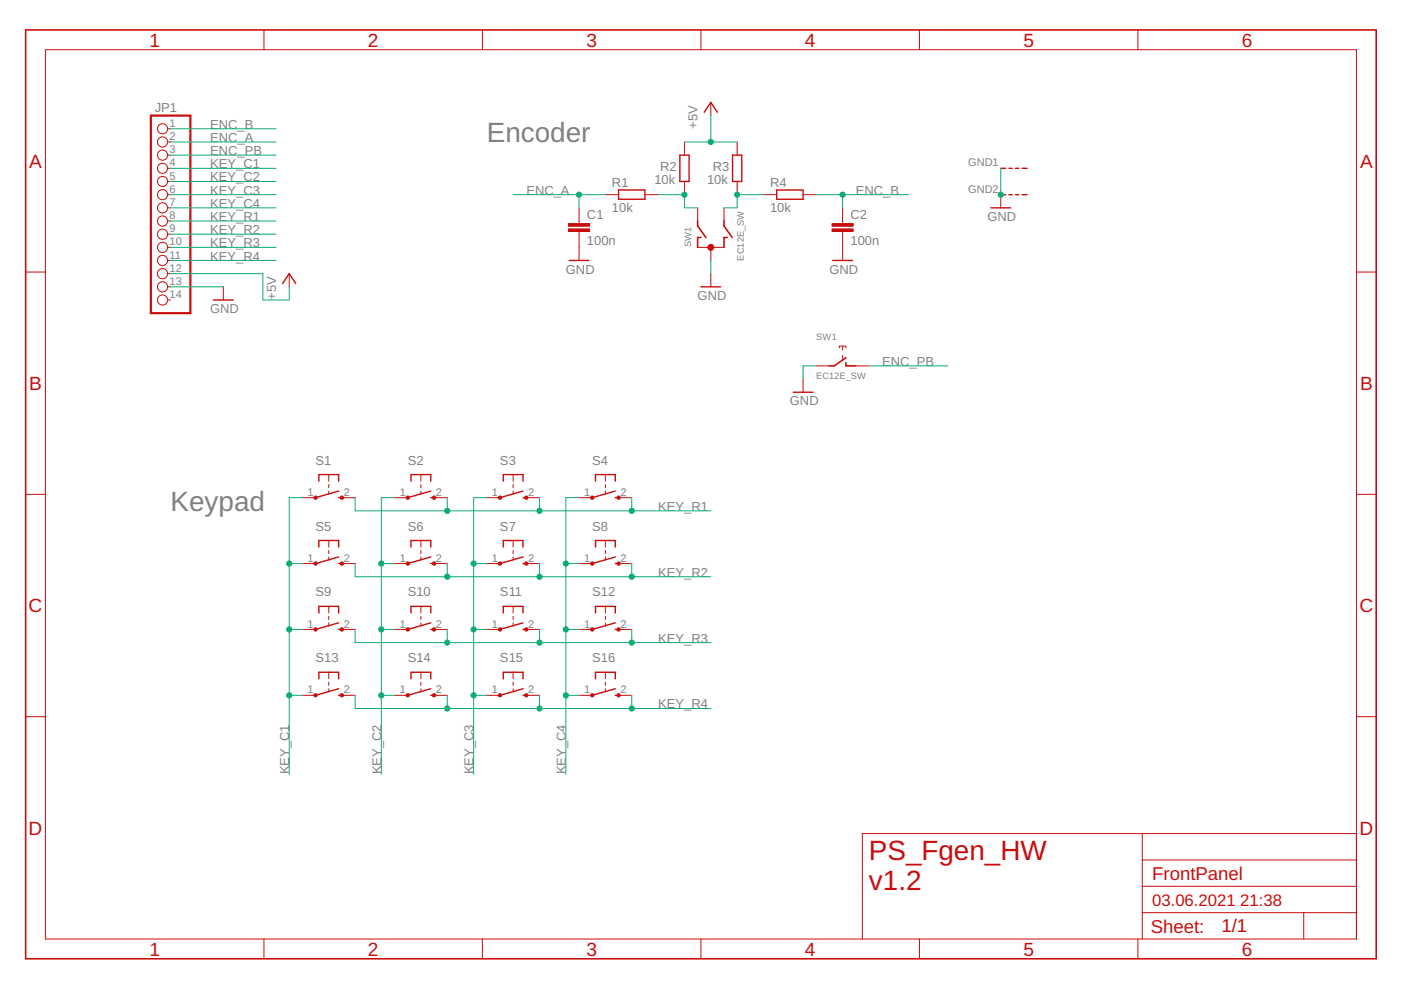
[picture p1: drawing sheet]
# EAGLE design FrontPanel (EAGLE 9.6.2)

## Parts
C1  100n  C-EUC0805  [C0805]
C2  100n  C-EUC0805  [C0805]
JP1  PINHD-1X14  [1X14]
R1  10k  R-EU_R0805  [R0805]
R2  10k  R-EU_R0805  [R0805]
R3  10k  R-EU_R0805  [R0805]
R4  10k  R-EU_R0805  [R0805]
S1  KURZHUBTASTER  [B3F-10XX]
S2  KURZHUBTASTER  [B3F-10XX]
S3  KURZHUBTASTER  [B3F-10XX]
S4  KURZHUBTASTER  [B3F-10XX]
S5  KURZHUBTASTER  [B3F-10XX]
S6  KURZHUBTASTER  [B3F-10XX]
S7  KURZHUBTASTER  [B3F-10XX]
S8  KURZHUBTASTER  [B3F-10XX]
S9  KURZHUBTASTER  [B3F-10XX]
S10  KURZHUBTASTER  [B3F-10XX]
S11  KURZHUBTASTER  [B3F-10XX]
S12  KURZHUBTASTER  [B3F-10XX]
S13  KURZHUBTASTER  [B3F-10XX]
S14  KURZHUBTASTER  [B3F-10XX]
S15  KURZHUBTASTER  [B3F-10XX]
S16  KURZHUBTASTER  [B3F-10XX]
SW1  EC12E_SW  [ALPS_EC12E_SW]

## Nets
+5V: JP1.12 R2.2 R3.2
ENC_A: C1.1 JP1.2 R1.1
ENC_B: C2.1 JP1.1 R4.2
ENC_PB: JP1.3 SW1.D
GND: C1.2 C2.2 JP1.13 SW1.C SW1.E SW1.GND1(G) SW1.GND2(G)
KEY_C1: JP1.4 S1.1(P) S5.1(P) S9.1(P) S13.1(P)
KEY_C2: JP1.5 S2.1(P) S6.1(P) S10.1(P) S14.1(P)
KEY_C3: JP1.6 S3.1(P) S7.1(P) S11.1(P) S15.1(P)
KEY_C4: JP1.7 S4.1(P) S8.1(P) S12.1(P) S16.1(P)
KEY_R1: JP1.8 S1.2(S) S2.2(S) S3.2(S) S4.2(S)
KEY_R2: JP1.9 S5.2(S) S6.2(S) S7.2(S) S8.2(S)
KEY_R3: JP1.10 S9.2(S) S10.2(S) S11.2(S) S12.2(S)
KEY_R4: JP1.11 S13.2(S) S14.2(S) S15.2(S) S16.2(S)
N$1: R1.2 R2.1 SW1.A
N$2: R3.1 R4.1 SW1.B
Unconnected: JP1.14

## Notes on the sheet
- Encoder
- Keypad
- PS_Fgen_HW
  v1.2
